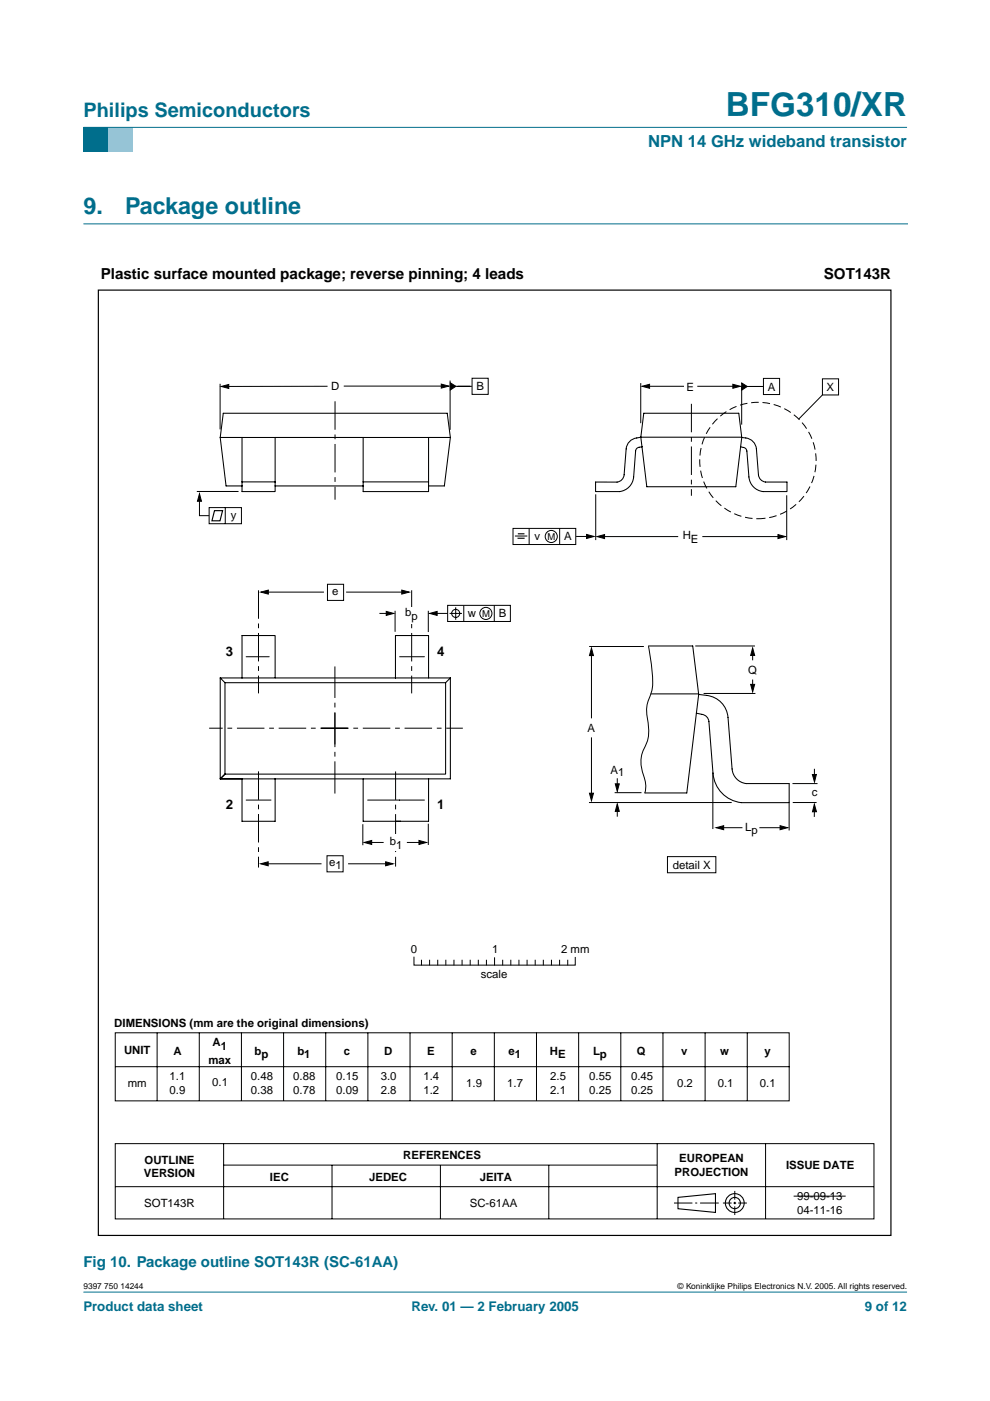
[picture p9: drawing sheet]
<svg xmlns="http://www.w3.org/2000/svg" width="210mm" height="297mm" viewBox="0 0 210 297" stroke-linecap="round" stroke-linejoin="round" font-family="sans-serif">
<path d="M17.7 273.9h174.6z" fill="#006e8c" stroke="#006e8c" stroke-width=".21"/>
<path d="M17.7 27h5.3v5.3h-5.3z" fill-rule="evenodd" fill="#006e8c"/>
<path d="M23 27h5.3v5.3h-5.3z" fill-rule="evenodd" fill="#96c4d6"/>
<path d="M17.7 27h174.6z" fill="#006e8c" stroke="#006e8c" stroke-width=".21"/>
<path d="M17.7 47.5h174.7" fill="none" stroke="#006e8c" stroke-width=".21"/>
<g fill="none" stroke="#000" stroke-width=".21">
<path d="M46.7 81.4v9.6M69.4 81.9h-21.5M72.9 81.9h21.4M95.4 80.7v10.4M96 81.9h4.1M100.1 80.2h3.4v3.4h-3.4zM135.9 81.2v8.5M136.8 81.9h8.2M147.8 81.9h8.4M157.3 81.8v8.2M157.8 81.9h4M161.9 80.2h3.4v3.4h-3.4z"/>
<path d="M174.4 80.3h3.4v3.4h-3.4zM174.4 83.7l-5.1 5.2M41.7 104.2h8.9M42.3 105.3v4h2M44.3 107.6h6.9v3.4h-6.9zM47.8 107.6v3.4M108.8 112h13.3v3.5h-13.3zM109.2 113.6h2.6M112.2 112v3.5M118.7 112v3.4M122.1 113.7h3M126.3 104.8v9.7"/>
<path d="M127.4 113.8h16.4M148.9 113.8h16.6M166.8 105v9.5M52.2 139.2h4.9M56.2 125.5h12.5M69.4 123.9h3.5v3.4h-3.5zM73.4 125.5h12.5M80.4 130.1h2.3M83.8 129.5v4.5M84.7 139.2h5.3M90.8 129.5v4.5M92 130.1h2.9"/>
<path d="M94.9 128.3h13.3v3.5h-13.3zM95.3 130.1h2.6M96.6 128.8v2.6M98.3 128.3v3.5M104.8 128.3v3.4M124.9 137.1h11.6M125.4 138.7v13.6M137.5 137l.1 .6a37.7 37.7 0 0 1 .7 8.1l-.7 2.6a6.4 6.4 0 0 0-.3 3.9 8.4 8.4 0 0 1-.9 6.9 7.9 7.9 0 0 0 .3 6 5.1 5.1 0 0 1 0 3.1M147.4 137h12.7M159.6 138.4v1.6M125.4 156.3v12.5M149.2 147h11"/>
<path d="M159.6 144.1v1.8M52.2 169.6h5.3M76.9 174.7v4.5M78 169.6h12M78.1 178.6h3.2M86.3 178.6h3.3M90.8 174.6v4.6M124.9 170.2h30.2M130.3 168.1h5.7M130.9 165v2.3M130.9 171.6v1.6M151.1 163.7v12.1"/>
<path d="M152.8 175.5h4.6M161 175.5h4.9M167.3 170v6.1M168 166.1h5.3M168.1 170.2h5M172.7 163v1.6M172.7 171.5l-.1 1.7M56.2 183.1h12M69.3 181.4h3.4v3.5h-3.4zM73.8 183.1h8.7M141.5 181.6h10.3v3.4h-10.3zM24.4 219h142.9v14.4h-142.9z"/>
<path d="M33.3 219v14.4M42.3 219v14.4M51.2 219v14.4M60.1 219v14.4M69.1 218.9v14.5M78 219v14.4M86.9 219v14.4M87.8 202.9v1.7h34.2v-1.6M89.4 203.6v1M91.1 203.6v1M92.8 203.6v1M94.5 203.6v1"/>
<path d="M95.9 219v14.4M96.2 203.6v1M98 203.6v1M99.7 203.6v1M101.4 203.6v1M103.1 203.6v1M104.8 219v14.4M104.9 203.1v1.5M106.6 203.6v1M108.3 203.6v1M110 203.6v1M111.8 203.6v1"/>
<path d="M113.5 203.6v1M113.7 219v14.4M115.2 203.6v1M116.9 203.6v1M118.6 203.6v1M120.4 203.6v1M122.7 219v14.4M131.6 219v14.4M140.6 219v14.4M149.5 219v14.4M158.4 219v14.4M24.5 226.2h142.9"/>
<path d="M24.4 242.5h160.9v15.9h-160.9zM24.4 251.6h160.9M47.4 242.5v15.9M47.4 247h91.9M70.4 247v11.4M93.4 247v11.4M116.4 247v11.4M139.3 242.5v15.9M142.9 255.1h3.9M147.4 255.1h.4M148.4 255.1h4M153.3 255.1h1.8"/>
<path d="M155.5 255.1h.6M155.8 252.5v1.8M155.8 254.8v.5M155.8 255.8v1.8M156.5 255.1h1.9M162.3 242.5v15.9"/>
<circle cx="116.9" cy="113.7" r="1.28"/>
<circle cx="96.6" cy="130.1" r=".86"/>
<circle cx="103" cy="130.1" r="1.28"/>
</g>
<g fill="none" stroke="#000" stroke-width=".23">
<path d="M143.7 253.9l8-.8v4l-8-.8z"/>
<circle cx="155.8" cy="255.1" r="1.99"/>
<circle cx="155.8" cy="255.1" r="1.2"/>
</g>
<path d="M20.9 61.5h168v200.4h-168z" fill="none" stroke="#000" stroke-width=".25"/>
<g fill="none" stroke="#000" stroke-width=".22">
<path d="M46.7 92.8l1.2 10.2h3.4M46.7 92.8l.6-5.2h47.5l.7 5.2M46.7 92.8h30.3M51.3 92.8v11.4h7v-1.2M58.3 92.8v10.2M77 92.8h13.9M77 92.8v11.4h13.9v-1.2M90.9 92.8v9.4h-13.9M90.9 92.8h4.6M90.9 92.8h.1M95.5 92.8l-1.3 10.2h-3.3M135.9 92.7a2.9 2.9 0 0 0-3.1 2.5l-.5 5.5a1.69 1.69 0 0 1-1.5 1.5h-4.5v2h5.1a3.4 3.4 0 0 0 2.9-3.1l.5-5.5a1.08 1.08 0 0 1 1.3-.9"/>
<path d="M135.9 92.7l.6-5.1h20.1l.7 5.2M135.9 92.7l21.4 .1M135.9 92.7l.2 2M157.3 92.8a2.79 2.79 0 0 1 3.1 2.4l.4 5.5a1.7 1.7 0 0 0 1.5 1.5h4.6v2h-5.1a3.4 3.4 0 0 1-3-3.1l-.4-5.5a1.1 1.1 0 0 0-1.4-.9M157.3 92.8l-1.3 10.4h-18.9l-1-8.5M51.3 102.2h7M58.3 103h18.7M90.9 102.2v.8M137.5 137h9.4l1.2 10.2M46.7 143.7v21.4h4.6h-4.6l1-1M46.7 143.7l1 1v19.4h46.8v-19.4h-46.8M46.7 143.7h11.6"/>
<path d="M51.3 143.7v-9h7v9h25.5M83.8 143.7v-9h7.1v9h4.6M83.8 143.7h7.1M95.5 143.7v21.4M95.5 143.7l-1 1M138 147.1h10.1M148.1 147.2a6.2 6.2 0 0 1 5.1 2 5.1 5.1 0 0 1 1.2 2.9l.8 10.9a3.4 3.4 0 0 0 3 3.1h9.1v4.1h-10.1a6.8 6.8 0 0 1-6-6.2l-.9-11a1.69 1.69 0 0 0-1.5-1.5l-1.1-.3M148.1 147.2l-2.5 20.9h-8.9M51.3 165.1h7v9h-7zM58.3 165.1h18.7M77 165.1h13.9v9h-13.9zM90.9 165.1h4.6"/>
</g>
<g fill="#000" stroke="#000" stroke-width=".21">
<path d="M46.9 81.9l1.6-.4v.9zM93.6 81.4l1.5 .5-1.5 .4zM95.5 81.2l1.2 .7-1.2 .8zM136.1 81.9l1.6-.4v.8zM155.4 81.5l1.6 .4-1.6 .4zM157.3 81.2l1.1 .7-1.1 .8zM42.3 104.7l.4 1.6h-.8zM124.4 113.3l1.6 .4-1.6 .5zM126.6 113.8l1.6-.5v.9zM164.9 113.3l1.6 .5-1.6 .4zM55.3 125.5l1.6-.4v.9zM81.9 129.6l1.6 .5-1.6 .4z"/>
<path d="M85.2 125.1l1.6 .4-1.6 .5zM91.1 130.1l1.6-.5v.9zM125.4 137.4l.4 1.6h-.8zM159.6 137.4l.4 1.6h-.8zM159.2 145.1h.8l-.4 1.6zM77.2 178.6l1.6-.4v.8zM88.8 178.2l1.6 .4-1.6 .4zM125 168.2h.8l-.4 1.6zM130.9 170.4l.4 1.6h-.8zM130.5 166.2h.8l-.4 1.6zM151.8 175.5l1.6-.4v.8zM165.4 175.1l1.6 .4-1.6 .4z"/>
<path d="M172.7 170.5l.4 1.6h-.8zM172.2 164.2h.9l-.4 1.6zM55.3 183.1l1.6-.4v.9zM81.8 182.7l1.6 .4-1.6 .5z"/>
</g>
<path d="M45.5 108.3h1.7l-.6 2.1h-1.7zM109.7 114.1h1.5M109.8 113.2h1.4" fill="none" stroke="#000" stroke-width=".24"/>
<circle cx="160.7" cy="97.6" r="12.3" fill="none" stroke="#000" stroke-width=".21" stroke-dasharray="1.6 .8" stroke-linecap="butt"/>
<path d="M71 85.1v20.8M146.6 85.6v19.5M54.8 125.2v21.8M87.3 125.2v21.8M54.8 163.5v20.4M83.9 163.6v20.1" fill="none" stroke="#000" stroke-width=".21" stroke-dasharray="6 1 1 1" stroke-linecap="butt"/>
<path d="M68.1 154.4h30M73.8 154.4h-29.5" fill="none" stroke="#000" stroke-width=".21" stroke-dasharray="5.8 1 1 1" stroke-linecap="butt"/>
<path d="M71 157.8v-16.5" fill="none" stroke="#000" stroke-width=".21" stroke-dasharray="6.8 1 1 1" stroke-linecap="butt"/>
<path d="M71 151.2v17" fill="none" stroke="#000" stroke-width=".21" stroke-dasharray="7.2 1 1 1" stroke-linecap="butt"/>
<g fill="#fff">
<path d="M82.1 177h3.5v3.4h-3.5z"/>
<path d="M85.7 128.7h3.4v3.5h-3.4z"/>
</g>
<path d="M168.3 253.6h11" fill="none" stroke="#000" stroke-width=".21"/>
<text font-size="7.1" fill="#006e8c" x="153.9" y="24.7">BFG310/XR</text>
<g font-size="4.9" fill="#006e8c">
<text x="17.7" y="45.5">9.</text>
<text x="26.5" y="45.5">Package outline</text>
</g>
<text font-size="4.2" fill="#006e8c" x="17.7" y="24.9">Philips Semiconductors</text>
<text font-size="3.5" fill="#006e8c" x="137.4" y="31.1">NPN 14 GHz wideband transistor</text>
<g font-size="3.2">
<text x="21.4" y="59.2">Plastic surface mounted package; reverse pinning; 4 leads</text>
<text x="174.7" y="59.2">SOT143R</text>
</g>
<text font-size="3.2" fill="#006e8c" x="17.7" y="268.7">Fig 10. Package outline SOT143R (SC-61AA)</text>
<g font-size="2.8">
<text x="47.9" y="139">3</text>
<text x="92.7" y="139">4</text>
<text x="47.9" y="171.6">2</text>
<text x="92.7" y="171.6">1</text>
</g>
<g font-size="2.8" fill="#006e8c">
<text x="17.7" y="278">Product data sheet</text>
<text x="87.2" y="278">Rev. 01 — 2 February 2005</text>
<text x="183.4" y="278">9 of 12</text>
</g>
<g font-size="2.4">
<text x="70.2" y="82.7">D</text>
<text x="101" y="82.8">B</text>
<text x="145.5" y="82.8">E</text>
<text x="162.8" y="82.8">A</text>
<text x="175.3" y="82.9">X</text>
<text x="48.9" y="110">y</text>
<text x="113.3" y="114.5">v</text>
<text x="119.6" y="114.5">A</text>
<text x="144.8" y="114.4">H</text>
<text x="146.5" y="115.2">E</text>
<text x="70.4" y="126.2">e</text>
<text x="85.9" y="130.7">b</text>
<text x="87.3" y="131.5">p</text>
<text x="99.2" y="130.8">w</text>
<text x="105.8" y="130.8">B</text>
<text x="158.6" y="142.9">Q</text>
<text x="124.6" y="155.1">A</text>
<text x="129.5" y="164">A1</text>
<text x="172.1" y="168.7">c</text>
<text x="82.7" y="179.3">b</text>
<text x="158" y="176.2">Lp</text>
<text x="69.8" y="183.6">e1</text>
<text x="84" y="180.1">1</text>
<text x="142.6" y="184.2">detail X</text>
<text x="87.1" y="202">0</text>
<text x="104.4" y="202">1</text>
<text x="119" y="202">2 mm</text>
<text x="102" y="207.3">scale</text>
<text x="24.2" y="217.7">DIMENSIONS (mm are the original dimensions)</text>
<text x="45.1" y="221.8">A</text>
<text x="26.3" y="223.5">UNIT</text>
<text x="36.8" y="223.6">A</text>
<text x="44.2" y="225.5">max</text>
<text x="46.8" y="222.6">1</text>
<text x="54" y="223.6">b</text>
<text x="55.5" y="224.4">p</text>
<text x="63" y="223.6">b</text>
<text x="64.5" y="224.4">1</text>
<text x="72.9" y="223.6">c</text>
<text x="81.5" y="223.6">D</text>
<text x="90.6" y="223.6">E</text>
<text x="99.8" y="223.6">e</text>
<text x="107.8" y="223.6">e</text>
<text x="109.2" y="224.4">1</text>
<text x="116.6" y="223.6">H</text>
<text x="118.3" y="224.4">E</text>
<text x="125.7" y="223.6">L</text>
<text x="127.2" y="224.4">p</text>
<text x="135" y="223.6">Q</text>
<text x="144.4" y="223.6">v</text>
<text x="152.7" y="223.6">w</text>
<text x="162.1" y="223.6">y</text>
<text x="27.1" y="230.4">mm</text>
<text x="36" y="229">1.1</text>
<text x="36" y="232">0.9</text>
<text x="45" y="230.2">0.1</text>
<text x="53.2" y="229">0.48</text>
<text x="53.2" y="232">0.38</text>
<text x="62.2" y="229">0.88</text>
<text x="62.2" y="232">0.78</text>
<text x="71.3" y="229">0.15</text>
<text x="71.3" y="232">0.09</text>
<text x="80.7" y="229">3.0</text>
<text x="80.7" y="232">2.8</text>
<text x="89.8" y="229">1.4</text>
<text x="89.8" y="232">1.2</text>
<text x="98.9" y="230.5">1.9</text>
<text x="107.6" y="230.5">1.7</text>
<text x="116.7" y="229">2.5</text>
<text x="116.7" y="232">2.1</text>
<text x="124.9" y="229">0.55</text>
<text x="124.9" y="232">0.25</text>
<text x="133.8" y="229">0.45</text>
<text x="133.8" y="232">0.25</text>
<text x="143.5" y="230.5">0.2</text>
<text x="152.2" y="230.5">0.1</text>
<text x="161.1" y="230.5">0.1</text>
<text x="85.5" y="245.7">REFERENCES</text>
<text x="30.5" y="249.6">VERSION</text>
<text x="30.7" y="246.7">OUTLINE</text>
<text x="57.2" y="250.3">IEC</text>
<text x="78.3" y="250.3">JEDEC</text>
<text x="101.7" y="250.3">JEITA</text>
<text x="143" y="249.4">PROJECTION</text>
<text x="144" y="246.4">EUROPEAN</text>
<text x="166.7" y="247.9">ISSUE DATE</text>
<text x="30.6" y="255.9">SOT143R</text>
<text x="99.6" y="255.9">SC-61AA</text>
<text x="169" y="254.5">99-09-13</text>
<text x="169" y="257.5">04-11-16</text>
</g>
<g font-size="2">
<text x="116.1" y="114.5">M</text>
<text x="102.2" y="130.8">M</text>
</g>
<g font-size="1.8">
<text x="17.7" y="273.4">9397 750 14244</text>
<text x="143.7" y="273.4">© Koninklijke Philips Electronics N.V. 2005. All rights reserved.</text>
</g>
</svg>
